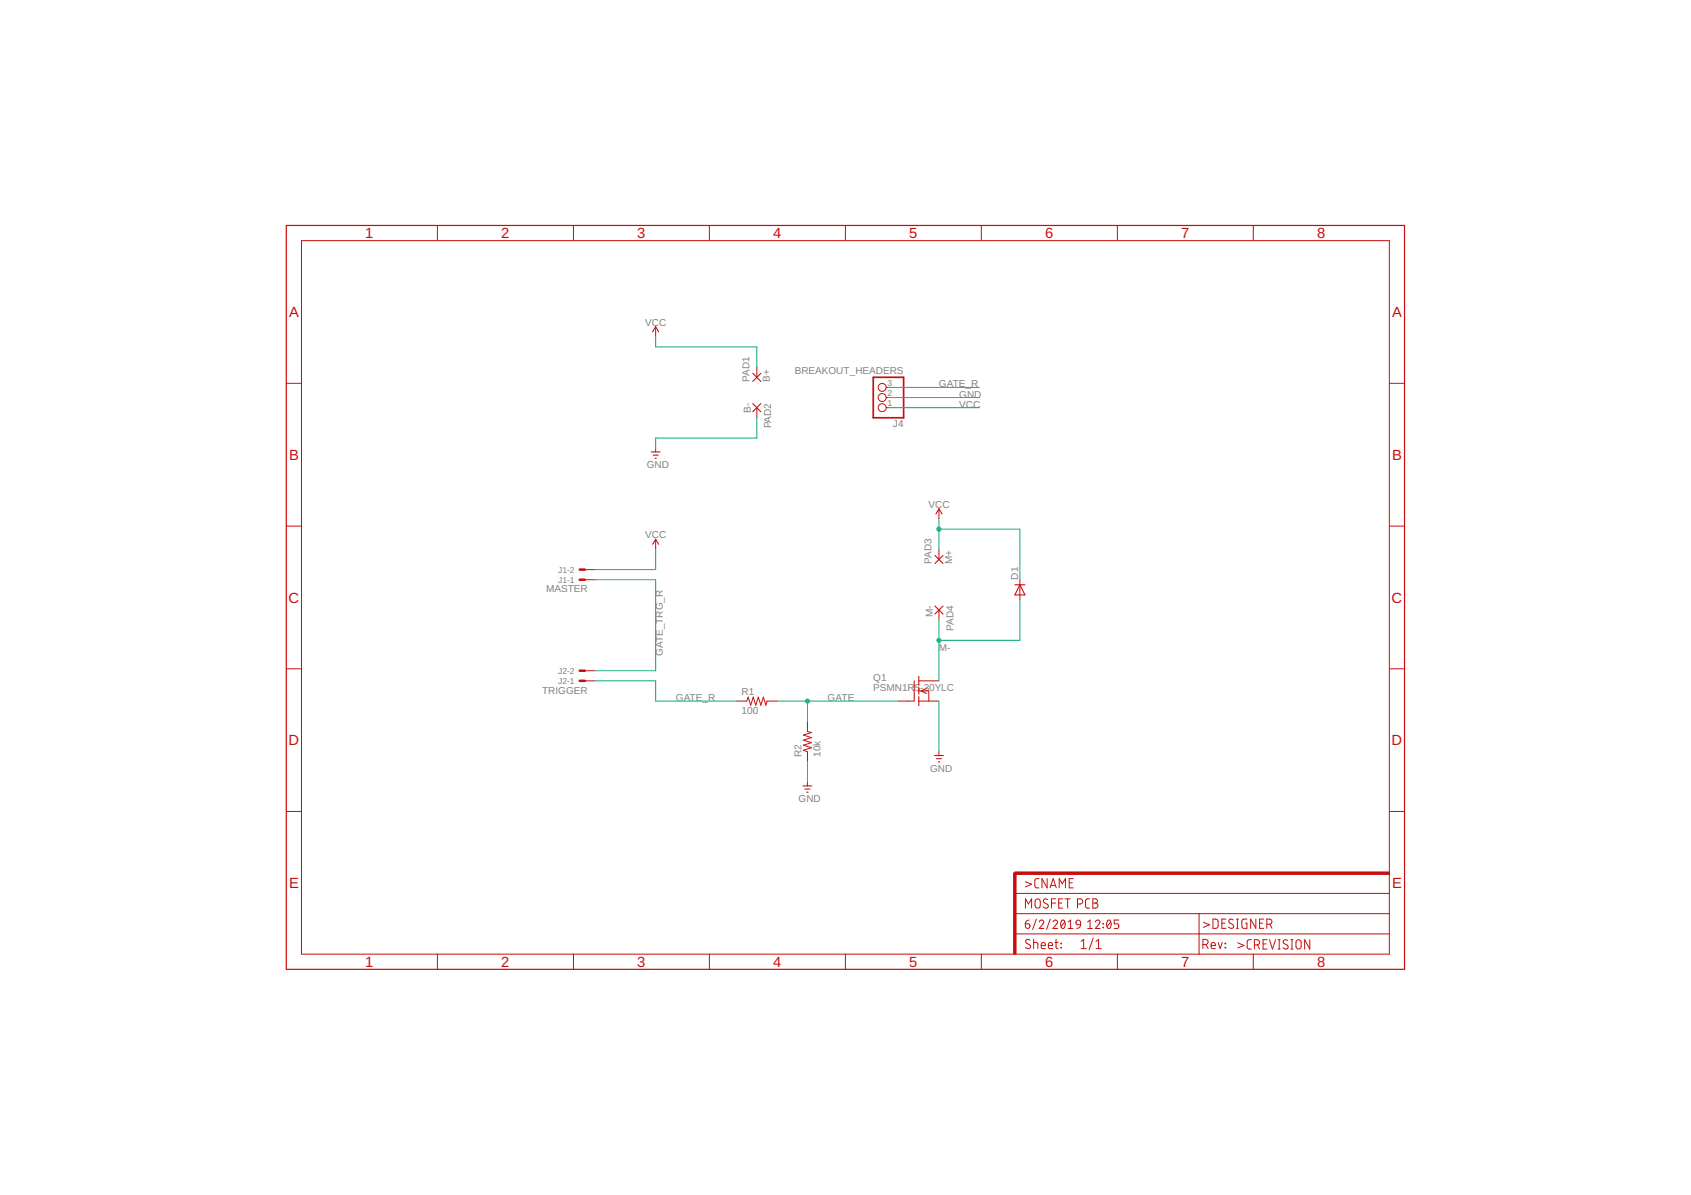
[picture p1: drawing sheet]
<?xml version="1.0" encoding="utf-8"?>
<!DOCTYPE eagle SYSTEM "eagle.dtd">
<!--
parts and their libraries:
SparkFun-Aesthetics: Licensing: Creative Commons ShareAlike 4.0 International - https://creativecommons.org/licenses/by-sa/4.0
-->
<eagle version="9.4.2">
<drawing>
<settings>
<setting alwaysvectorfont="no"/>
<setting verticaltext="up"/>
</settings>
<grid distance="0.1" unitdist="inch" unit="inch" style="lines" multiple="1" display="no" altdistance="0.01" altunitdist="inch" altunit="inch"/>
<schematic xreflabel="%F%N/%S.%C%R" xrefpart="/%S.%C%R">
<libraries>
<library name="SparkFun-Aesthetics">
<symbols>
<symbol name="FR-A4L">
<rectangle x1="178.7652" y1="0" x2="179.3748" y2="20.32" layer="94"/>
<rectangle x1="225.7552" y1="-26.67" x2="226.3648" y2="67.31" layer="94" rot="R90"/>
<wire x1="225.29" y1="-0.1" x2="225.29" y2="5.08" width="0.1016" layer="94"/>
<wire x1="225.29" y1="5.08" x2="273.05" y2="5.08" width="0.1016" layer="94"/>
<wire x1="225.29" y1="5.08" x2="179.07" y2="5.08" width="0.1016" layer="94"/>
<wire x1="179.07" y1="10.16" x2="225.29" y2="10.16" width="0.1016" layer="94"/>
<wire x1="225.29" y1="10.16" x2="273.05" y2="10.16" width="0.1016" layer="94"/>
<wire x1="179.07" y1="15.24" x2="273.05" y2="15.24" width="0.1016" layer="94"/>
<wire x1="225.29" y1="5.08" x2="225.29" y2="10.16" width="0.1016" layer="94"/>
<wire x1="179.07" y1="19.05" x2="179.07" y2="20.32" width="0.6096" layer="94"/>
<wire x1="179.07" y1="20.32" x2="180.34" y2="20.32" width="0.6096" layer="94"/>
<text x="181.61" y="11.43" size="2.54" layer="94" font="vector">&gt;DRAWING_NAME</text>
<text x="181.61" y="6.35" size="2.286" layer="94" font="vector">&gt;LAST_DATE_TIME</text>
<text x="195.58" y="1.27" size="2.54" layer="94" font="vector">&gt;SHEET</text>
<text x="181.61" y="1.27" size="2.54" layer="94" font="vector">Sheet:</text>
<text x="181.61" y="16.51" size="2.54" layer="94" font="vector">&gt;CNAME</text>
<text x="226.16" y="1.27" size="2.54" layer="94" font="vector">Rev:</text>
<text x="226.26" y="6.35" size="2.54" layer="94" font="vector">&gt;DESIGNER</text>
<text x="234.92" y="1.17" size="2.54" layer="94" font="vector">&gt;CREVISION</text>
<frame x1="-3.81" y1="-3.81" x2="276.86" y2="182.88" columns="8" rows="5" layer="94"/>
</symbol>
</symbols>
<devicesets>
<deviceset name="FRAME-A4L" prefix="FRAME">
<gates>
<gate name="G$1" symbol="FR-A4L" x="0" y="0"/>
</gates>
<devices>
<device name="">
<technologies>
<technology name=""/>
</technologies>
</device>
</devices>
</deviceset>
</devicesets>
</library>
<library name="SparkFun-PowerSymbols">
<symbols>
<symbol name="VCC">
<wire x1="0.762" y1="1.27" x2="0" y2="2.54" width="0.254" layer="94"/>
<wire x1="0" y1="2.54" x2="-0.762" y2="1.27" width="0.254" layer="94"/>
<pin name="VCC" x="0" y="0" visible="off" length="short" direction="sup" rot="R90"/>
<text x="0" y="2.794" size="1.778" layer="96" align="bottom-center">&gt;VALUE</text>
</symbol>
</symbols>
<devicesets>
<deviceset name="VCC" prefix="SUPPLY">
<gates>
<gate name="G$1" symbol="VCC" x="0" y="0"/>
</gates>
<devices>
<device name="">
<technologies>
<technology name=""/>
</technologies>
</device>
</devices>
</deviceset>
</devicesets>
</library>
<library name="supply">
<symbols>
<symbol name="GND">
<wire x1="1.1113" y1="1.5875" x2="0" y2="1.5875" width="0.254" layer="94"/>
<wire x1="0" y1="1.5875" x2="-1.1113" y2="1.5875" width="0.254" layer="94"/>
<wire x1="0" y1="2.54" x2="0" y2="1.5875" width="0.1524" layer="94"/>
<wire x1="0.635" y1="0.7938" x2="-0.635" y2="0.7938" width="0.254" layer="94"/>
<wire x1="0.1587" y1="0" x2="-0.1588" y2="0" width="0.254" layer="94"/>
<text x="-2.2225" y="-2.54" size="1.778" layer="96">&gt;VALUE</text>
<pin name="GND" x="0" y="2.54" visible="off" length="point" direction="sup" rot="R270"/>
</symbol>
</symbols>
<devicesets>
<deviceset name="GND" prefix="GND">
<gates>
<gate name="1" symbol="GND" x="0" y="0"/>
</gates>
<devices>
<device name="">
<technologies>
<technology name=""/>
</technologies>
</device>
</devices>
</deviceset>
</devicesets>
</library>
<library name="s2x_10">
<symbols>
<symbol name="D">
<wire x1="-1.27" y1="-1.27" x2="1.27" y2="0" width="0.254" layer="94"/>
<wire x1="1.27" y1="0" x2="-1.27" y2="1.27" width="0.254" layer="94"/>
<wire x1="1.27" y1="1.27" x2="1.27" y2="0" width="0.254" layer="94"/>
<wire x1="-1.27" y1="1.27" x2="-1.27" y2="-1.27" width="0.254" layer="94"/>
<wire x1="1.27" y1="0" x2="1.27" y2="-1.27" width="0.254" layer="94"/>
<text x="2.54" y="0.4826" size="1.778" layer="95">&gt;NAME</text>
<text x="2.54" y="-2.3114" size="1.778" layer="96">&gt;VALUE</text>
<pin name="A" x="-2.54" y="0" visible="off" length="short" direction="pas"/>
<pin name="C" x="2.54" y="0" visible="off" length="short" direction="pas" rot="R180"/>
</symbol>
</symbols>
<devicesets>
<deviceset name="S2*" prefix="D">
<gates>
<gate name="G$1" symbol="D" x="0" y="0"/>
</gates>
<devices>
<device name="" package="DO214AA">
<connects>
<connect gate="G$1" pin="A" pad="A"/>
<connect gate="G$1" pin="C" pad="C"/>
</connects>
<technologies>
<technology name="A">
<attribute name="MF" value="Fairchild" constant="no"/>
<attribute name="MPN" value="S2A" constant="no"/>
<attribute name="OC_FARNELL" value="1467485" constant="no"/>
<attribute name="OC_NEWARK" value="58K2391" constant="no"/>
</technology>
<technology name="B">
<attribute name="MF" value="Fairchild" constant="no"/>
<attribute name="MPN" value="S2B" constant="no"/>
<attribute name="OC_FARNELL" value="1700794" constant="no"/>
<attribute name="OC_NEWARK" value="58K2392" constant="no"/>
</technology>
<technology name="D">
<attribute name="MF" value="Fairchild" constant="no"/>
<attribute name="MPN" value="S2D" constant="no"/>
<attribute name="OC_FARNELL" value="1020526" constant="no"/>
<attribute name="OC_NEWARK" value="58K2393" constant="no"/>
</technology>
<technology name="G">
<attribute name="MF" value="Fairchild" constant="no"/>
<attribute name="MPN" value="S2G" constant="no"/>
<attribute name="OC_FARNELL" value="2454183" constant="no"/>
<attribute name="OC_NEWARK" value="15R4049" constant="no"/>
</technology>
<technology name="J">
<attribute name="MF" value="Fairchild" constant="no"/>
<attribute name="MPN" value="S2J" constant="no"/>
<attribute name="OC_FARNELL" value="2454585" constant="no"/>
<attribute name="OC_NEWARK" value="58K2394" constant="no"/>
</technology>
<technology name="K">
<attribute name="MF" value="Fairchild" constant="no"/>
<attribute name="MPN" value="S2K" constant="no"/>
<attribute name="OC_FARNELL" value="unknown" constant="no"/>
<attribute name="OC_NEWARK" value="unknown" constant="no"/>
</technology>
<technology name="M">
<attribute name="MF" value="Fairchild" constant="no"/>
<attribute name="MPN" value="S2M" constant="no"/>
<attribute name="OC_FARNELL" value="9843876" constant="no"/>
<attribute name="OC_NEWARK" value="58K9553" constant="no"/>
</technology>
</technologies>
</device>
</devices>
</deviceset>
</devicesets>
</library>
<library name="my-eagle-lib">
<symbols>
<symbol name="IGFET-EN-GDS">
<wire x1="-2.54" y1="-2.54" x2="-1.2192" y2="-2.54" width="0.1524" layer="94"/>
<wire x1="0" y1="0.762" x2="0" y2="0" width="0.254" layer="94"/>
<wire x1="0" y1="0" x2="0" y2="-0.762" width="0.254" layer="94"/>
<wire x1="0" y1="3.683" x2="0" y2="1.397" width="0.254" layer="94"/>
<wire x1="1.905" y1="0.635" x2="0.635" y2="0" width="0.254" layer="94"/>
<wire x1="1.905" y1="-0.635" x2="0.635" y2="0" width="0.254" layer="94"/>
<wire x1="0" y1="0" x2="0.635" y2="0" width="0.1524" layer="94"/>
<wire x1="0.635" y1="0" x2="2.54" y2="0" width="0.1524" layer="94"/>
<wire x1="2.54" y1="0" x2="2.54" y2="-2.54" width="0.1524" layer="94"/>
<wire x1="0" y1="-1.397" x2="0" y2="-3.683" width="0.254" layer="94"/>
<wire x1="-1.143" y1="2.54" x2="-1.143" y2="-2.54" width="0.254" layer="94"/>
<text x="-11.43" y="0" size="1.778" layer="96">&gt;VALUE</text>
<text x="-11.43" y="2.54" size="1.778" layer="95">&gt;NAME</text>
<pin name="D" x="5.08" y="2.54" visible="off" length="middle" direction="pas" rot="R180"/>
<pin name="S" x="5.08" y="-2.54" visible="off" length="middle" direction="pas" rot="R180"/>
<pin name="G" x="-5.08" y="-2.54" visible="off" length="short" direction="pas"/>
</symbol>
</symbols>
<devicesets>
<deviceset name="PSMN1R5-30YLC">
<gates>
<gate name="G$1" symbol="IGFET-EN-GDS" x="0" y="0"/>
</gates>
<devices>
<device name="" package="TO127P600X120-5N">
<connects>
<connect gate="G$1" pin="D" pad="5"/>
<connect gate="G$1" pin="G" pad="4"/>
<connect gate="G$1" pin="S" pad="1 2 3"/>
</connects>
<technologies>
<technology name=""/>
</technologies>
</device>
</devices>
</deviceset>
</devicesets>
</library>
<library name="wirepad">
<symbols>
<symbol name="PAD">
<wire x1="-1.016" y1="1.016" x2="1.016" y2="-1.016" width="0.254" layer="94"/>
<wire x1="-1.016" y1="-1.016" x2="1.016" y2="1.016" width="0.254" layer="94"/>
<text x="-1.143" y="1.8542" size="1.778" layer="95">&gt;NAME</text>
<text x="-1.143" y="-3.302" size="1.778" layer="96">&gt;VALUE</text>
<pin name="P" x="2.54" y="0" visible="off" length="short" direction="pas" rot="R180"/>
</symbol>
</symbols>
<devicesets>
<deviceset name="WIREPAD" prefix="PAD">
<gates>
<gate name="G$1" symbol="PAD" x="0" y="0"/>
</gates>
<devices>
<device name="1,6/0,8" package="1,6/0,8">
<connects>
<connect gate="G$1" pin="P" pad="1"/>
</connects>
<package3dinstances>
<package3dinstance package3d_urn="urn:adsk.eagle:package:30830/1"/>
</package3dinstances>
<technologies>
<technology name=""/>
</technologies>
</device>
<device name="1,6/0,9" package="1,6/0,9">
<connects>
<connect gate="G$1" pin="P" pad="1"/>
</connects>
<package3dinstances>
<package3dinstance package3d_urn="urn:adsk.eagle:package:30840/1"/>
</package3dinstances>
<technologies>
<technology name=""/>
</technologies>
</device>
<device name="2,15/1,0" package="2,15/1,0">
<connects>
<connect gate="G$1" pin="P" pad="1"/>
</connects>
<package3dinstances>
<package3dinstance package3d_urn="urn:adsk.eagle:package:30831/1"/>
</package3dinstances>
<technologies>
<technology name=""/>
</technologies>
</device>
<device name="2,54/0,8" package="2,54/0,8">
<connects>
<connect gate="G$1" pin="P" pad="1"/>
</connects>
<package3dinstances>
<package3dinstance package3d_urn="urn:adsk.eagle:package:30838/1"/>
</package3dinstances>
<technologies>
<technology name=""/>
</technologies>
</device>
<device name="2,54/0,9" package="2,54/0,9">
<connects>
<connect gate="G$1" pin="P" pad="1"/>
</connects>
<package3dinstances>
<package3dinstance package3d_urn="urn:adsk.eagle:package:30847/1"/>
</package3dinstances>
<technologies>
<technology name=""/>
</technologies>
</device>
<device name="2,54/1,0" package="2,54/1,0">
<connects>
<connect gate="G$1" pin="P" pad="1"/>
</connects>
<package3dinstances>
<package3dinstance package3d_urn="urn:adsk.eagle:package:30828/1"/>
</package3dinstances>
<technologies>
<technology name=""/>
</technologies>
</device>
<device name="2,54/1,1" package="2,54/1,1">
<connects>
<connect gate="G$1" pin="P" pad="1"/>
</connects>
<package3dinstances>
<package3dinstance package3d_urn="urn:adsk.eagle:package:30836/1"/>
</package3dinstances>
<technologies>
<technology name=""/>
</technologies>
</device>
<device name="3,17/1,1" package="3,17/1,1">
<connects>
<connect gate="G$1" pin="P" pad="1"/>
</connects>
<package3dinstances>
<package3dinstance package3d_urn="urn:adsk.eagle:package:30832/1"/>
</package3dinstances>
<technologies>
<technology name=""/>
</technologies>
</device>
<device name="3,17/1,2" package="3,17/1,2">
<connects>
<connect gate="G$1" pin="P" pad="1"/>
</connects>
<package3dinstances>
<package3dinstance package3d_urn="urn:adsk.eagle:package:30842/1"/>
</package3dinstances>
<technologies>
<technology name=""/>
</technologies>
</device>
<device name="3,17/1,3" package="3,17/1,3">
<connects>
<connect gate="G$1" pin="P" pad="1"/>
</connects>
<package3dinstances>
<package3dinstance package3d_urn="urn:adsk.eagle:package:30833/1"/>
</package3dinstances>
<technologies>
<technology name=""/>
</technologies>
</device>
<device name="3,81/1,1" package="3,81/1,1">
<connects>
<connect gate="G$1" pin="P" pad="1"/>
</connects>
<package3dinstances>
<package3dinstance package3d_urn="urn:adsk.eagle:package:30829/1"/>
</package3dinstances>
<technologies>
<technology name=""/>
</technologies>
</device>
<device name="3,81/1,3" package="3,81/1,3">
<connects>
<connect gate="G$1" pin="P" pad="1"/>
</connects>
<package3dinstances>
<package3dinstance package3d_urn="urn:adsk.eagle:package:30834/1"/>
</package3dinstances>
<technologies>
<technology name=""/>
</technologies>
</device>
<device name="3,81/1,4" package="3,81/1,4">
<connects>
<connect gate="G$1" pin="P" pad="1"/>
</connects>
<package3dinstances>
<package3dinstance package3d_urn="urn:adsk.eagle:package:30835/1"/>
</package3dinstances>
<technologies>
<technology name=""/>
</technologies>
</device>
<device name="4,16O1,6" package="4,16O1,6">
<connects>
<connect gate="G$1" pin="P" pad="1"/>
</connects>
<package3dinstances>
<package3dinstance package3d_urn="urn:adsk.eagle:package:30843/1"/>
</package3dinstances>
<technologies>
<technology name=""/>
</technologies>
</device>
<device name="SMD5-1,8" package="5-1,8">
<connects>
<connect gate="G$1" pin="P" pad="1"/>
</connects>
<package3dinstances>
<package3dinstance package3d_urn="urn:adsk.eagle:package:30844/1"/>
</package3dinstances>
<technologies>
<technology name=""/>
</technologies>
</device>
<device name="SMD5-2,5" package="5-2,5">
<connects>
<connect gate="G$1" pin="P" pad="1"/>
</connects>
<package3dinstances>
<package3dinstance package3d_urn="urn:adsk.eagle:package:30845/1"/>
</package3dinstances>
<technologies>
<technology name=""/>
</technologies>
</device>
<device name="SMD1,27-254" package="SMD1,27-2,54">
<connects>
<connect gate="G$1" pin="P" pad="1"/>
</connects>
<package3dinstances>
<package3dinstance package3d_urn="urn:adsk.eagle:package:30839/1"/>
</package3dinstances>
<technologies>
<technology name=""/>
</technologies>
</device>
<device name="SMD2,54-5,08" package="SMD2,54-5,08">
<connects>
<connect gate="G$1" pin="P" pad="1"/>
</connects>
<package3dinstances>
<package3dinstance package3d_urn="urn:adsk.eagle:package:30841/1"/>
</package3dinstances>
<technologies>
<technology name=""/>
</technologies>
</device>
</devices>
</deviceset>
</devicesets>
</library>
<library name="adafruit">
<symbols>
<symbol name="R-US">
<wire x1="-2.54" y1="0" x2="-2.159" y2="1.016" width="0.2032" layer="94"/>
<wire x1="-2.159" y1="1.016" x2="-1.524" y2="-1.016" width="0.2032" layer="94"/>
<wire x1="-1.524" y1="-1.016" x2="-0.889" y2="1.016" width="0.2032" layer="94"/>
<wire x1="-0.889" y1="1.016" x2="-0.254" y2="-1.016" width="0.2032" layer="94"/>
<wire x1="-0.254" y1="-1.016" x2="0.381" y2="1.016" width="0.2032" layer="94"/>
<wire x1="0.381" y1="1.016" x2="1.016" y2="-1.016" width="0.2032" layer="94"/>
<wire x1="1.016" y1="-1.016" x2="1.651" y2="1.016" width="0.2032" layer="94"/>
<wire x1="1.651" y1="1.016" x2="2.286" y2="-1.016" width="0.2032" layer="94"/>
<wire x1="2.286" y1="-1.016" x2="2.54" y2="0" width="0.2032" layer="94"/>
<text x="-3.81" y="1.4986" size="1.778" layer="95">&gt;NAME</text>
<text x="-3.81" y="-3.302" size="1.778" layer="96">&gt;VALUE</text>
<pin name="2" x="5.08" y="0" visible="off" length="short" direction="pas" swaplevel="1" rot="R180"/>
<pin name="1" x="-5.08" y="0" visible="off" length="short" direction="pas" swaplevel="1"/>
</symbol>
<symbol name="PINHD3">
<wire x1="-6.35" y1="-5.08" x2="1.27" y2="-5.08" width="0.4064" layer="94"/>
<wire x1="1.27" y1="-5.08" x2="1.27" y2="5.08" width="0.4064" layer="94"/>
<wire x1="1.27" y1="5.08" x2="-6.35" y2="5.08" width="0.4064" layer="94"/>
<wire x1="-6.35" y1="5.08" x2="-6.35" y2="-5.08" width="0.4064" layer="94"/>
<text x="-6.35" y="5.715" size="1.778" layer="95">&gt;NAME</text>
<text x="-6.35" y="-7.62" size="1.778" layer="96">&gt;VALUE</text>
<pin name="1" x="-2.54" y="2.54" visible="pad" length="short" direction="pas" function="dot"/>
<pin name="2" x="-2.54" y="0" visible="pad" length="short" direction="pas" function="dot"/>
<pin name="3" x="-2.54" y="-2.54" visible="pad" length="short" direction="pas" function="dot"/>
</symbol>
</symbols>
<devicesets>
<deviceset name="R-US_" prefix="R" uservalue="yes">
<gates>
<gate name="G$1" symbol="R-US" x="0" y="0"/>
</gates>
<devices>
<device name="R0402" package="R0402">
<connects>
<connect gate="G$1" pin="1" pad="1"/>
<connect gate="G$1" pin="2" pad="2"/>
</connects>
<technologies>
<technology name=""/>
</technologies>
</device>
<device name="R0603" package="R0603">
<connects>
<connect gate="G$1" pin="1" pad="1"/>
<connect gate="G$1" pin="2" pad="2"/>
</connects>
<technologies>
<technology name=""/>
</technologies>
</device>
<device name="R0805" package="R0805">
<connects>
<connect gate="G$1" pin="1" pad="1"/>
<connect gate="G$1" pin="2" pad="2"/>
</connects>
<technologies>
<technology name=""/>
</technologies>
</device>
<device name="R0805W" package="R0805W">
<connects>
<connect gate="G$1" pin="1" pad="1"/>
<connect gate="G$1" pin="2" pad="2"/>
</connects>
<technologies>
<technology name=""/>
</technologies>
</device>
<device name="R1005" package="R1005">
<connects>
<connect gate="G$1" pin="1" pad="1"/>
<connect gate="G$1" pin="2" pad="2"/>
</connects>
<technologies>
<technology name=""/>
</technologies>
</device>
<device name="R1206" package="R1206">
<connects>
<connect gate="G$1" pin="1" pad="1"/>
<connect gate="G$1" pin="2" pad="2"/>
</connects>
<technologies>
<technology name=""/>
</technologies>
</device>
<device name="R1206W" package="R1206W">
<connects>
<connect gate="G$1" pin="1" pad="1"/>
<connect gate="G$1" pin="2" pad="2"/>
</connects>
<technologies>
<technology name=""/>
</technologies>
</device>
<device name="R1210" package="R1210">
<connects>
<connect gate="G$1" pin="1" pad="1"/>
<connect gate="G$1" pin="2" pad="2"/>
</connects>
<technologies>
<technology name=""/>
</technologies>
</device>
<device name="R1210W" package="R1210W">
<connects>
<connect gate="G$1" pin="1" pad="1"/>
<connect gate="G$1" pin="2" pad="2"/>
</connects>
<technologies>
<technology name=""/>
</technologies>
</device>
<device name="R2010" package="R2010">
<connects>
<connect gate="G$1" pin="1" pad="1"/>
<connect gate="G$1" pin="2" pad="2"/>
</connects>
<technologies>
<technology name=""/>
</technologies>
</device>
<device name="R2010W" package="R2010W">
<connects>
<connect gate="G$1" pin="1" pad="1"/>
<connect gate="G$1" pin="2" pad="2"/>
</connects>
<technologies>
<technology name=""/>
</technologies>
</device>
<device name="R2012" package="R2012">
<connects>
<connect gate="G$1" pin="1" pad="1"/>
<connect gate="G$1" pin="2" pad="2"/>
</connects>
<technologies>
<technology name=""/>
</technologies>
</device>
<device name="R2012W" package="R2012W">
<connects>
<connect gate="G$1" pin="1" pad="1"/>
<connect gate="G$1" pin="2" pad="2"/>
</connects>
<technologies>
<technology name=""/>
</technologies>
</device>
<device name="R2512" package="R2512">
<connects>
<connect gate="G$1" pin="1" pad="1"/>
<connect gate="G$1" pin="2" pad="2"/>
</connects>
<technologies>
<technology name=""/>
</technologies>
</device>
<device name="R2512W" package="R2512W">
<connects>
<connect gate="G$1" pin="1" pad="1"/>
<connect gate="G$1" pin="2" pad="2"/>
</connects>
<technologies>
<technology name=""/>
</technologies>
</device>
<device name="R3216" package="R3216">
<connects>
<connect gate="G$1" pin="1" pad="1"/>
<connect gate="G$1" pin="2" pad="2"/>
</connects>
<technologies>
<technology name=""/>
</technologies>
</device>
<device name="R3216W" package="R3216W">
<connects>
<connect gate="G$1" pin="1" pad="1"/>
<connect gate="G$1" pin="2" pad="2"/>
</connects>
<technologies>
<technology name=""/>
</technologies>
</device>
<device name="R3225" package="R3225">
<connects>
<connect gate="G$1" pin="1" pad="1"/>
<connect gate="G$1" pin="2" pad="2"/>
</connects>
<technologies>
<technology name=""/>
</technologies>
</device>
<device name="R3225W" package="R3225W">
<connects>
<connect gate="G$1" pin="1" pad="1"/>
<connect gate="G$1" pin="2" pad="2"/>
</connects>
<technologies>
<technology name=""/>
</technologies>
</device>
<device name="R5025" package="R5025">
<connects>
<connect gate="G$1" pin="1" pad="1"/>
<connect gate="G$1" pin="2" pad="2"/>
</connects>
<technologies>
<technology name=""/>
</technologies>
</device>
<device name="R5025W" package="R5025W">
<connects>
<connect gate="G$1" pin="1" pad="1"/>
<connect gate="G$1" pin="2" pad="2"/>
</connects>
<technologies>
<technology name=""/>
</technologies>
</device>
<device name="R6332" package="R6332">
<connects>
<connect gate="G$1" pin="1" pad="1"/>
<connect gate="G$1" pin="2" pad="2"/>
</connects>
<technologies>
<technology name=""/>
</technologies>
</device>
<device name="R6332W" package="R6332W">
<connects>
<connect gate="G$1" pin="1" pad="1"/>
<connect gate="G$1" pin="2" pad="2"/>
</connects>
<technologies>
<technology name=""/>
</technologies>
</device>
<device name="M0805" package="M0805">
<connects>
<connect gate="G$1" pin="1" pad="1"/>
<connect gate="G$1" pin="2" pad="2"/>
</connects>
<technologies>
<technology name=""/>
</technologies>
</device>
<device name="M1206" package="M1206">
<connects>
<connect gate="G$1" pin="1" pad="1"/>
<connect gate="G$1" pin="2" pad="2"/>
</connects>
<technologies>
<technology name=""/>
</technologies>
</device>
<device name="M1406" package="M1406">
<connects>
<connect gate="G$1" pin="1" pad="1"/>
<connect gate="G$1" pin="2" pad="2"/>
</connects>
<technologies>
<technology name=""/>
</technologies>
</device>
<device name="M2012" package="M2012">
<connects>
<connect gate="G$1" pin="1" pad="1"/>
<connect gate="G$1" pin="2" pad="2"/>
</connects>
<technologies>
<technology name=""/>
</technologies>
</device>
<device name="M2309" package="M2309">
<connects>
<connect gate="G$1" pin="1" pad="1"/>
<connect gate="G$1" pin="2" pad="2"/>
</connects>
<technologies>
<technology name=""/>
</technologies>
</device>
<device name="M3216" package="M3216">
<connects>
<connect gate="G$1" pin="1" pad="1"/>
<connect gate="G$1" pin="2" pad="2"/>
</connects>
<technologies>
<technology name=""/>
</technologies>
</device>
<device name="M3516" package="M3516">
<connects>
<connect gate="G$1" pin="1" pad="1"/>
<connect gate="G$1" pin="2" pad="2"/>
</connects>
<technologies>
<technology name=""/>
</technologies>
</device>
<device name="M5923" package="M5923">
<connects>
<connect gate="G$1" pin="1" pad="1"/>
<connect gate="G$1" pin="2" pad="2"/>
</connects>
<technologies>
<technology name=""/>
</technologies>
</device>
<device name="0204/5" package="0204/5">
<connects>
<connect gate="G$1" pin="1" pad="1"/>
<connect gate="G$1" pin="2" pad="2"/>
</connects>
<technologies>
<technology name=""/>
</technologies>
</device>
<device name="0204/7" package="0204/7">
<connects>
<connect gate="G$1" pin="1" pad="1"/>
<connect gate="G$1" pin="2" pad="2"/>
</connects>
<technologies>
<technology name=""/>
</technologies>
</device>
<device name="0207/10" package="0207/10">
<connects>
<connect gate="G$1" pin="1" pad="1"/>
<connect gate="G$1" pin="2" pad="2"/>
</connects>
<technologies>
<technology name=""/>
</technologies>
</device>
<device name="0207/12" package="0207/12">
<connects>
<connect gate="G$1" pin="1" pad="1"/>
<connect gate="G$1" pin="2" pad="2"/>
</connects>
<technologies>
<technology name=""/>
</technologies>
</device>
<device name="0207/15" package="0207/15">
<connects>
<connect gate="G$1" pin="1" pad="1"/>
<connect gate="G$1" pin="2" pad="2"/>
</connects>
<technologies>
<technology name=""/>
</technologies>
</device>
<device name="0207/2V" package="0207/2V">
<connects>
<connect gate="G$1" pin="1" pad="1"/>
<connect gate="G$1" pin="2" pad="2"/>
</connects>
<technologies>
<technology name=""/>
</technologies>
</device>
<device name="0207/5V" package="0207/5V">
<connects>
<connect gate="G$1" pin="1" pad="1"/>
<connect gate="G$1" pin="2" pad="2"/>
</connects>
<technologies>
<technology name=""/>
</technologies>
</device>
<device name="0207/7" package="0207/7">
<connects>
<connect gate="G$1" pin="1" pad="1"/>
<connect gate="G$1" pin="2" pad="2"/>
</connects>
<technologies>
<technology name=""/>
</technologies>
</device>
<device name="0309/10" package="0309/10">
<connects>
<connect gate="G$1" pin="1" pad="1"/>
<connect gate="G$1" pin="2" pad="2"/>
</connects>
<technologies>
<technology name=""/>
</technologies>
</device>
<device name="0309/12" package="0309/12">
<connects>
<connect gate="G$1" pin="1" pad="1"/>
<connect gate="G$1" pin="2" pad="2"/>
</connects>
<technologies>
<technology name=""/>
</technologies>
</device>
<device name="0411/12" package="0411/12">
<connects>
<connect gate="G$1" pin="1" pad="1"/>
<connect gate="G$1" pin="2" pad="2"/>
</connects>
<technologies>
<technology name=""/>
</technologies>
</device>
<device name="0411/15" package="0411/15">
<connects>
<connect gate="G$1" pin="1" pad="1"/>
<connect gate="G$1" pin="2" pad="2"/>
</connects>
<technologies>
<technology name=""/>
</technologies>
</device>
<device name="0411/3V" package="0411V">
<connects>
<connect gate="G$1" pin="1" pad="1"/>
<connect gate="G$1" pin="2" pad="2"/>
</connects>
<technologies>
<technology name=""/>
</technologies>
</device>
<device name="0414/15" package="0414/15">
<connects>
<connect gate="G$1" pin="1" pad="1"/>
<connect gate="G$1" pin="2" pad="2"/>
</connects>
<technologies>
<technology name=""/>
</technologies>
</device>
<device name="0414/5V" package="0414V">
<connects>
<connect gate="G$1" pin="1" pad="1"/>
<connect gate="G$1" pin="2" pad="2"/>
</connects>
<technologies>
<technology name=""/>
</technologies>
</device>
<device name="0617/17" package="0617/17">
<connects>
<connect gate="G$1" pin="1" pad="1"/>
<connect gate="G$1" pin="2" pad="2"/>
</connects>
<technologies>
<technology name=""/>
</technologies>
</device>
<device name="0617/22" package="0617/22">
<connects>
<connect gate="G$1" pin="1" pad="1"/>
<connect gate="G$1" pin="2" pad="2"/>
</connects>
<technologies>
<technology name=""/>
</technologies>
</device>
<device name="0617/5V" package="0617V">
<connects>
<connect gate="G$1" pin="1" pad="1"/>
<connect gate="G$1" pin="2" pad="2"/>
</connects>
<technologies>
<technology name=""/>
</technologies>
</device>
<device name="0922/22" package="0922/22">
<connects>
<connect gate="G$1" pin="1" pad="1"/>
<connect gate="G$1" pin="2" pad="2"/>
</connects>
<technologies>
<technology name=""/>
</technologies>
</device>
<device name="0613/5V" package="P0613V">
<connects>
<connect gate="G$1" pin="1" pad="1"/>
<connect gate="G$1" pin="2" pad="2"/>
</connects>
<technologies>
<technology name=""/>
</technologies>
</device>
<device name="0613/15" package="P0613/15">
<connects>
<connect gate="G$1" pin="1" pad="1"/>
<connect gate="G$1" pin="2" pad="2"/>
</connects>
<technologies>
<technology name=""/>
</technologies>
</device>
<device name="0817/22" package="P0817/22">
<connects>
<connect gate="G$1" pin="1" pad="1"/>
<connect gate="G$1" pin="2" pad="2"/>
</connects>
<technologies>
<technology name=""/>
</technologies>
</device>
<device name="0817/7V" package="P0817V">
<connects>
<connect gate="G$1" pin="1" pad="1"/>
<connect gate="G$1" pin="2" pad="2"/>
</connects>
<technologies>
<technology name=""/>
</technologies>
</device>
<device name="V234/12" package="V234/12">
<connects>
<connect gate="G$1" pin="1" pad="1"/>
<connect gate="G$1" pin="2" pad="2"/>
</connects>
<technologies>
<technology name=""/>
</technologies>
</device>
<device name="V235/17" package="V235/17">
<connects>
<connect gate="G$1" pin="1" pad="1"/>
<connect gate="G$1" pin="2" pad="2"/>
</connects>
<technologies>
<technology name=""/>
</technologies>
</device>
<device name="V526-0" package="V526-0">
<connects>
<connect gate="G$1" pin="1" pad="1"/>
<connect gate="G$1" pin="2" pad="2"/>
</connects>
<technologies>
<technology name=""/>
</technologies>
</device>
<device name="MELF0102AX" package="MINI_MELF-0102AX">
<connects>
<connect gate="G$1" pin="1" pad="1"/>
<connect gate="G$1" pin="2" pad="2"/>
</connects>
<technologies>
<technology name=""/>
</technologies>
</device>
<device name="0922V" package="0922V">
<connects>
<connect gate="G$1" pin="1" pad="1"/>
<connect gate="G$1" pin="2" pad="2"/>
</connects>
<technologies>
<technology name=""/>
</technologies>
</device>
<device name="MELF0102R" package="MINI_MELF-0102R">
<connects>
<connect gate="G$1" pin="1" pad="1"/>
<connect gate="G$1" pin="2" pad="2"/>
</connects>
<technologies>
<technology name=""/>
</technologies>
</device>
<device name="MELF0102W" package="MINI_MELF-0102W">
<connects>
<connect gate="G$1" pin="1" pad="1"/>
<connect gate="G$1" pin="2" pad="2"/>
</connects>
<technologies>
<technology name=""/>
</technologies>
</device>
<device name="MELF0204R" package="MINI_MELF-0204R">
<connects>
<connect gate="G$1" pin="1" pad="1"/>
<connect gate="G$1" pin="2" pad="2"/>
</connects>
<technologies>
<technology name=""/>
</technologies>
</device>
<device name="MELF0204W" package="MINI_MELF-0204W">
<connects>
<connect gate="G$1" pin="1" pad="1"/>
<connect gate="G$1" pin="2" pad="2"/>
</connects>
<technologies>
<technology name=""/>
</technologies>
</device>
<device name="MELF0207R" package="MINI_MELF-0207R">
<connects>
<connect gate="G$1" pin="1" pad="1"/>
<connect gate="G$1" pin="2" pad="2"/>
</connects>
<technologies>
<technology name=""/>
</technologies>
</device>
<device name="MELF0207W" package="MINI_MELF-0207W">
<connects>
<connect gate="G$1" pin="1" pad="1"/>
<connect gate="G$1" pin="2" pad="2"/>
</connects>
<technologies>
<technology name=""/>
</technologies>
</device>
<device name="RDH/15" package="RDH/15">
<connects>
<connect gate="G$1" pin="1" pad="1"/>
<connect gate="G$1" pin="2" pad="2"/>
</connects>
<technologies>
<technology name=""/>
</technologies>
</device>
<device name="0204/2V" package="0204V">
<connects>
<connect gate="G$1" pin="1" pad="1"/>
<connect gate="G$1" pin="2" pad="2"/>
</connects>
<technologies>
<technology name=""/>
</technologies>
</device>
<device name="0309/V" package="0309V">
<connects>
<connect gate="G$1" pin="1" pad="1"/>
<connect gate="G$1" pin="2" pad="2"/>
</connects>
<technologies>
<technology name=""/>
</technologies>
</device>
<device name="FLIPFLOP" package="0805-THM">
<connects>
<connect gate="G$1" pin="1" pad="1"/>
<connect gate="G$1" pin="2" pad="2"/>
</connects>
<technologies>
<technology name=""/>
</technologies>
</device>
<device name="FLIPFLOP7" package="0805-THM-7">
<connects>
<connect gate="G$1" pin="1" pad="1"/>
<connect gate="G$1" pin="2" pad="2"/>
</connects>
<technologies>
<technology name=""/>
</technologies>
</device>
<device name="0207/9" package="0207/9">
<connects>
<connect gate="G$1" pin="1" pad="1"/>
<connect gate="G$1" pin="2" pad="2"/>
</connects>
<technologies>
<technology name=""/>
</technologies>
</device>
</devices>
</deviceset>
<deviceset name="PINHD-1X3" prefix="JP" uservalue="yes">
<gates>
<gate name="A" symbol="PINHD3" x="0" y="0"/>
</gates>
<devices>
<device name="" package="1X03">
<connects>
<connect gate="A" pin="1" pad="1"/>
<connect gate="A" pin="2" pad="2"/>
<connect gate="A" pin="3" pad="3"/>
</connects>
<technologies>
<technology name=""/>
</technologies>
</device>
<device name="CB" package="1X03-CLEANBIG">
<connects>
<connect gate="A" pin="1" pad="1"/>
<connect gate="A" pin="2" pad="2"/>
<connect gate="A" pin="3" pad="3"/>
</connects>
<technologies>
<technology name=""/>
</technologies>
</device>
</devices>
</deviceset>
</devicesets>
</library>
<library name="Rembrandt Electronics - JST XH Connectors v1-0">
<symbols>
<symbol name="M">
<wire x1="1.27" y1="0" x2="0" y2="0" width="0.6096" layer="94"/>
<text x="2.54" y="-0.762" size="1.524" layer="95">&gt;NAME</text>
<pin name="S" x="-2.54" y="0" visible="off" length="short" direction="pas"/>
</symbol>
<symbol name="MV">
<wire x1="1.27" y1="0" x2="0" y2="0" width="0.6096" layer="94"/>
<text x="2.54" y="-0.762" size="1.524" layer="95">&gt;NAME</text>
<text x="-0.762" y="1.397" size="1.778" layer="96">&gt;VALUE</text>
<pin name="S" x="-2.54" y="0" visible="off" length="short" direction="pas"/>
</symbol>
</symbols>
<devicesets>
<deviceset name="JST-XH-02-PIN" prefix="X">
<gates>
<gate name="-2" symbol="M" x="2.54" y="15.24" addlevel="always" swaplevel="1"/>
<gate name="-1" symbol="MV" x="2.54" y="17.78" addlevel="always" swaplevel="1"/>
</gates>
<devices>
<device name="-LONG-PAD" package="JST-XH-02-PACKAGE-LONG-PAD">
<connects>
<connect gate="-1" pin="S" pad="1"/>
<connect gate="-2" pin="S" pad="2"/>
</connects>
<technologies>
<technology name=""/>
</technologies>
</device>
<device name="-ROUND-PAD" package="JST-XH-02-PACKAGE-ROUND-PAD">
<connects>
<connect gate="-1" pin="S" pad="1"/>
<connect gate="-2" pin="S" pad="2"/>
</connects>
<technologies>
<technology name=""/>
</technologies>
</device>
</devices>
</deviceset>
</devicesets>
</library>
</libraries>
<attributes>
</attributes>
<variantdefs>
</variantdefs>
<classes>
<class number="0" name="default" width="0" drill="0">
</class>
</classes>
<parts>
<part name="FRAME1" library="SparkFun-Aesthetics" deviceset="FRAME-A4L" device=""/>
<part name="SUPPLY1" library="SparkFun-PowerSymbols" deviceset="VCC" device=""/>
<part name="GND1" library="supply" deviceset="GND" device=""/>
<part name="SUPPLY2" library="SparkFun-PowerSymbols" deviceset="VCC" device=""/>
<part name="GND2" library="supply" deviceset="GND" device=""/>
<part name="GND3" library="supply" deviceset="GND" device=""/>
<part name="SUPPLY3" library="SparkFun-PowerSymbols" deviceset="VCC" device=""/>
<part name="D1" library="s2x_10" deviceset="S2*" device="" technology="A" value=""/>
<part name="PAD1" library="wirepad" deviceset="WIREPAD" device="SMD5-2,5" package3d_urn="urn:adsk.eagle:package:30845/1" value="B+"/>
<part name="PAD2" library="wirepad" deviceset="WIREPAD" device="SMD5-2,5" package3d_urn="urn:adsk.eagle:package:30845/1" value="B-"/>
<part name="PAD3" library="wirepad" deviceset="WIREPAD" device="SMD5-2,5" package3d_urn="urn:adsk.eagle:package:30845/1" value="M+"/>
<part name="PAD4" library="wirepad" deviceset="WIREPAD" device="SMD5-2,5" package3d_urn="urn:adsk.eagle:package:30845/1" value="M-"/>
<part name="R1" library="adafruit" deviceset="R-US_" device="M0805" value="100"/>
<part name="R2" library="adafruit" deviceset="R-US_" device="M0805" value="10k"/>
<part name="Q1" library="my-eagle-lib" deviceset="PSMN1R5-30YLC" device=""/>
<part name="J4" library="adafruit" deviceset="PINHD-1X3" device="" value="BREAKOUT_HEADERS"/>
<part name="J1" library="Rembrandt Electronics - JST XH Connectors v1-0" deviceset="JST-XH-02-PIN" device="-ROUND-PAD" value="MASTER"/>
<part name="J2" library="Rembrandt Electronics - JST XH Connectors v1-0" deviceset="JST-XH-02-PIN" device="-ROUND-PAD" value="TRIGGER"/>
</parts>
<sheets>
<sheet>
<plain>
</plain>
<instances>
<instance part="FRAME1" gate="G$1" x="-78.74" y="-33.02" smashed="yes">
<attribute name="DRAWING_NAME" x="102.87" y="-21.59" size="2.54" layer="94" font="vector"/>
<attribute name="LAST_DATE_TIME" x="102.87" y="-26.67" size="2.286" layer="94" font="vector"/>
<attribute name="SHEET" x="116.84" y="-31.75" size="2.54" layer="94" font="vector"/>
</instance>
<instance part="SUPPLY1" gate="G$1" x="10.16" y="121.92" smashed="yes">
<attribute name="VALUE" x="10.16" y="124.714" size="1.778" layer="96" align="bottom-center"/>
</instance>
<instance part="GND1" gate="1" x="10.16" y="91.44" smashed="yes">
<attribute name="VALUE" x="7.9375" y="88.9" size="1.778" layer="96"/>
</instance>
<instance part="SUPPLY2" gate="G$1" x="81.28" y="76.2" smashed="yes">
<attribute name="VALUE" x="81.28" y="78.994" size="1.778" layer="96" align="bottom-center"/>
</instance>
<instance part="GND2" gate="1" x="81.28" y="15.24" smashed="yes">
<attribute name="VALUE" x="79.0575" y="12.7" size="1.778" layer="96"/>
</instance>
<instance part="GND3" gate="1" x="48.26" y="7.62" smashed="yes">
<attribute name="VALUE" x="46.0375" y="5.08" size="1.778" layer="96"/>
</instance>
<instance part="SUPPLY3" gate="G$1" x="10.16" y="68.58" smashed="yes">
<attribute name="VALUE" x="10.16" y="71.374" size="1.778" layer="96" align="bottom-center"/>
</instance>
<instance part="D1" gate="G$1" x="101.6" y="58.42" smashed="yes" rot="R90">
<attribute name="NAME" x="101.1174" y="60.96" size="1.778" layer="95" rot="R90"/>
<attribute name="VALUE" x="103.9114" y="60.96" size="1.778" layer="96" rot="R90"/>
</instance>
<instance part="PAD1" gate="G$1" x="35.56" y="111.76" smashed="yes" rot="R90">
<attribute name="NAME" x="33.7058" y="110.617" size="1.778" layer="95" rot="R90"/>
<attribute name="VALUE" x="38.862" y="110.617" size="1.778" layer="96" rot="R90"/>
</instance>
<instance part="PAD2" gate="G$1" x="35.56" y="104.14" smashed="yes" rot="R270">
<attribute name="NAME" x="37.4142" y="105.283" size="1.778" layer="95" rot="R270"/>
<attribute name="VALUE" x="32.258" y="105.283" size="1.778" layer="96" rot="R270"/>
</instance>
<instance part="PAD3" gate="G$1" x="81.28" y="66.04" smashed="yes" rot="R90">
<attribute name="NAME" x="79.4258" y="64.897" size="1.778" layer="95" rot="R90"/>
<attribute name="VALUE" x="84.582" y="64.897" size="1.778" layer="96" rot="R90"/>
</instance>
<instance part="PAD4" gate="G$1" x="81.28" y="53.34" smashed="yes" rot="R270">
<attribute name="NAME" x="83.1342" y="54.483" size="1.778" layer="95" rot="R270"/>
<attribute name="VALUE" x="77.978" y="54.483" size="1.778" layer="96" rot="R270"/>
</instance>
<instance part="R1" gate="G$1" x="35.56" y="30.48" smashed="yes">
<attribute name="NAME" x="31.75" y="31.9786" size="1.778" layer="95"/>
<attribute name="VALUE" x="31.75" y="27.178" size="1.778" layer="96"/>
</instance>
<instance part="R2" gate="G$1" x="48.26" y="20.32" smashed="yes" rot="R90">
<attribute name="NAME" x="46.7614" y="16.51" size="1.778" layer="95" rot="R90"/>
<attribute name="VALUE" x="51.562" y="16.51" size="1.778" layer="96" rot="R90"/>
</instance>
<instance part="Q1" gate="G$1" x="76.2" y="33.02" smashed="yes">
<attribute name="VALUE" x="64.77" y="33.02" size="1.778" layer="96"/>
<attribute name="NAME" x="64.77" y="35.56" size="1.778" layer="95"/>
</instance>
<instance part="J4" gate="A" x="66.04" y="106.68" smashed="yes" rot="R180">
<attribute name="NAME" x="72.39" y="100.965" size="1.778" layer="95" rot="R180"/>
<attribute name="VALUE" x="72.39" y="114.3" size="1.778" layer="96" rot="R180"/>
</instance>
<instance part="J1" gate="-2" x="-7.62" y="63.5" smashed="yes" rot="R180">
<attribute name="NAME" x="-10.16" y="64.262" size="1.524" layer="95" rot="R180"/>
</instance>
<instance part="J1" gate="-1" x="-7.62" y="60.96" smashed="yes" rot="R180">
<attribute name="NAME" x="-10.16" y="61.722" size="1.524" layer="95" rot="R180"/>
<attribute name="VALUE" x="-6.858" y="59.563" size="1.778" layer="96" rot="R180"/>
</instance>
<instance part="J2" gate="-2" x="-7.62" y="38.1" smashed="yes" rot="R180">
<attribute name="NAME" x="-10.16" y="38.862" size="1.524" layer="95" rot="R180"/>
</instance>
<instance part="J2" gate="-1" x="-7.62" y="35.56" smashed="yes" rot="R180">
<attribute name="NAME" x="-10.16" y="36.322" size="1.524" layer="95" rot="R180"/>
<attribute name="VALUE" x="-6.858" y="34.163" size="1.778" layer="96" rot="R180"/>
</instance>
</instances>
<busses>
</busses>
<nets>
<net name="VCC" class="0">
<segment>
<pinref part="SUPPLY2" gate="G$1" pin="VCC"/>
<wire x1="81.28" y1="73.66" x2="81.28" y2="76.2" width="0.1524" layer="91"/>
<wire x1="101.6" y1="73.66" x2="81.28" y2="73.66" width="0.1524" layer="91"/>
<wire x1="81.28" y1="68.58" x2="81.28" y2="73.66" width="0.1524" layer="91"/>
<junction x="81.28" y="73.66"/>
<pinref part="D1" gate="G$1" pin="C"/>
<wire x1="101.6" y1="60.96" x2="101.6" y2="73.66" width="0.1524" layer="91"/>
<pinref part="PAD3" gate="G$1" pin="P"/>
</segment>
<segment>
<pinref part="SUPPLY3" gate="G$1" pin="VCC"/>
<wire x1="10.16" y1="63.5" x2="10.16" y2="68.58" width="0.1524" layer="91"/>
<wire x1="-5.08" y1="63.5" x2="10.16" y2="63.5" width="0.1524" layer="91"/>
<pinref part="J1" gate="-2" pin="S"/>
</segment>
<segment>
<pinref part="SUPPLY1" gate="G$1" pin="VCC"/>
<wire x1="10.16" y1="121.92" x2="10.16" y2="119.38" width="0.1524" layer="91"/>
<wire x1="10.16" y1="119.38" x2="35.56" y2="119.38" width="0.1524" layer="91"/>
<wire x1="35.56" y1="119.38" x2="35.56" y2="114.3" width="0.1524" layer="91"/>
<pinref part="PAD1" gate="G$1" pin="P"/>
</segment>
<segment>
<wire x1="68.58" y1="104.14" x2="91.44" y2="104.14" width="0.1524" layer="91"/>
<label x="86.36" y="104.14" size="1.778" layer="95"/>
<pinref part="J4" gate="A" pin="1"/>
</segment>
</net>
<net name="GND" class="0">
<segment>
<pinref part="GND2" gate="1" pin="GND"/>
<wire x1="81.28" y1="17.78" x2="81.28" y2="30.48" width="0.1524" layer="91"/>
<pinref part="Q1" gate="G$1" pin="S"/>
</segment>
<segment>
<pinref part="GND3" gate="1" pin="GND"/>
<wire x1="48.26" y1="10.16" x2="48.26" y2="15.24" width="0.1524" layer="91"/>
<pinref part="R2" gate="G$1" pin="1"/>
</segment>
<segment>
<pinref part="GND1" gate="1" pin="GND"/>
<wire x1="10.16" y1="93.98" x2="10.16" y2="96.52" width="0.1524" layer="91"/>
<wire x1="10.16" y1="96.52" x2="35.56" y2="96.52" width="0.1524" layer="91"/>
<wire x1="35.56" y1="96.52" x2="35.56" y2="101.6" width="0.1524" layer="91"/>
<pinref part="PAD2" gate="G$1" pin="P"/>
</segment>
<segment>
<label x="86.36" y="106.68" size="1.778" layer="95"/>
<pinref part="J4" gate="A" pin="2"/>
<wire x1="68.58" y1="106.68" x2="91.44" y2="106.68" width="0.1524" layer="91"/>
</segment>
</net>
<net name="M-" class="0">
<segment>
<wire x1="81.28" y1="35.56" x2="81.28" y2="45.72" width="0.1524" layer="91"/>
<label x="81.28" y="43.18" size="1.778" layer="95"/>
<pinref part="D1" gate="G$1" pin="A"/>
<wire x1="81.28" y1="45.72" x2="81.28" y2="50.8" width="0.1524" layer="91"/>
<wire x1="101.6" y1="55.88" x2="101.6" y2="45.72" width="0.1524" layer="91"/>
<wire x1="101.6" y1="45.72" x2="81.28" y2="45.72" width="0.1524" layer="91"/>
<junction x="81.28" y="45.72"/>
<pinref part="PAD4" gate="G$1" pin="P"/>
<pinref part="Q1" gate="G$1" pin="D"/>
</segment>
</net>
<net name="GATE_TRG_R" class="0">
<segment>
<wire x1="10.16" y1="38.1" x2="10.16" y2="60.96" width="0.1524" layer="91"/>
<label x="10.16" y="58.42" size="1.778" layer="95" rot="R270"/>
<wire x1="-5.08" y1="60.96" x2="10.16" y2="60.96" width="0.1524" layer="91"/>
<wire x1="-5.08" y1="38.1" x2="10.16" y2="38.1" width="0.1524" layer="91"/>
<pinref part="J1" gate="-1" pin="S"/>
<pinref part="J2" gate="-2" pin="S"/>
</segment>
</net>
<net name="GATE" class="0">
<segment>
<wire x1="48.26" y1="25.4" x2="48.26" y2="30.48" width="0.1524" layer="91"/>
<wire x1="40.64" y1="30.48" x2="48.26" y2="30.48" width="0.1524" layer="91"/>
<junction x="48.26" y="30.48"/>
<wire x1="48.26" y1="30.48" x2="71.12" y2="30.48" width="0.1524" layer="91"/>
<label x="53.34" y="30.48" size="1.778" layer="95"/>
<pinref part="R1" gate="G$1" pin="2"/>
<pinref part="R2" gate="G$1" pin="2"/>
<pinref part="Q1" gate="G$1" pin="G"/>
</segment>
</net>
<net name="GATE_R" class="0">
<segment>
<wire x1="10.16" y1="35.56" x2="10.16" y2="30.48" width="0.1524" layer="91"/>
<wire x1="30.48" y1="30.48" x2="10.16" y2="30.48" width="0.1524" layer="91"/>
<label x="15.24" y="30.48" size="1.778" layer="95"/>
<wire x1="-5.08" y1="35.56" x2="10.16" y2="35.56" width="0.1524" layer="91"/>
<pinref part="R1" gate="G$1" pin="1"/>
<pinref part="J2" gate="-1" pin="S"/>
</segment>
<segment>
<label x="81.28" y="109.22" size="1.778" layer="95"/>
<pinref part="J4" gate="A" pin="3"/>
<wire x1="68.58" y1="109.22" x2="91.44" y2="109.22" width="0.1524" layer="91"/>
</segment>
</net>
</nets>
</sheet>
</sheets>
</schematic>
</drawing>
<compatibility>
<note version="8.2" severity="warning">
Since Version 8.2, EAGLE supports online libraries. The ids
of those online libraries will not be understood (or retained)
with this version.
</note>
<note version="8.3" severity="warning">
Since Version 8.3, EAGLE supports URNs for individual library
assets (packages, symbols, and devices). The URNs of those assets
will not be understood (or retained) with this version.
</note>
<note version="8.3" severity="warning">
Since Version 8.3, EAGLE supports the association of 3D packages
with devices in libraries, schematics, and board files. Those 3D
packages will not be understood (or retained) with this version.
</note>
</compatibility>
</eagle>
